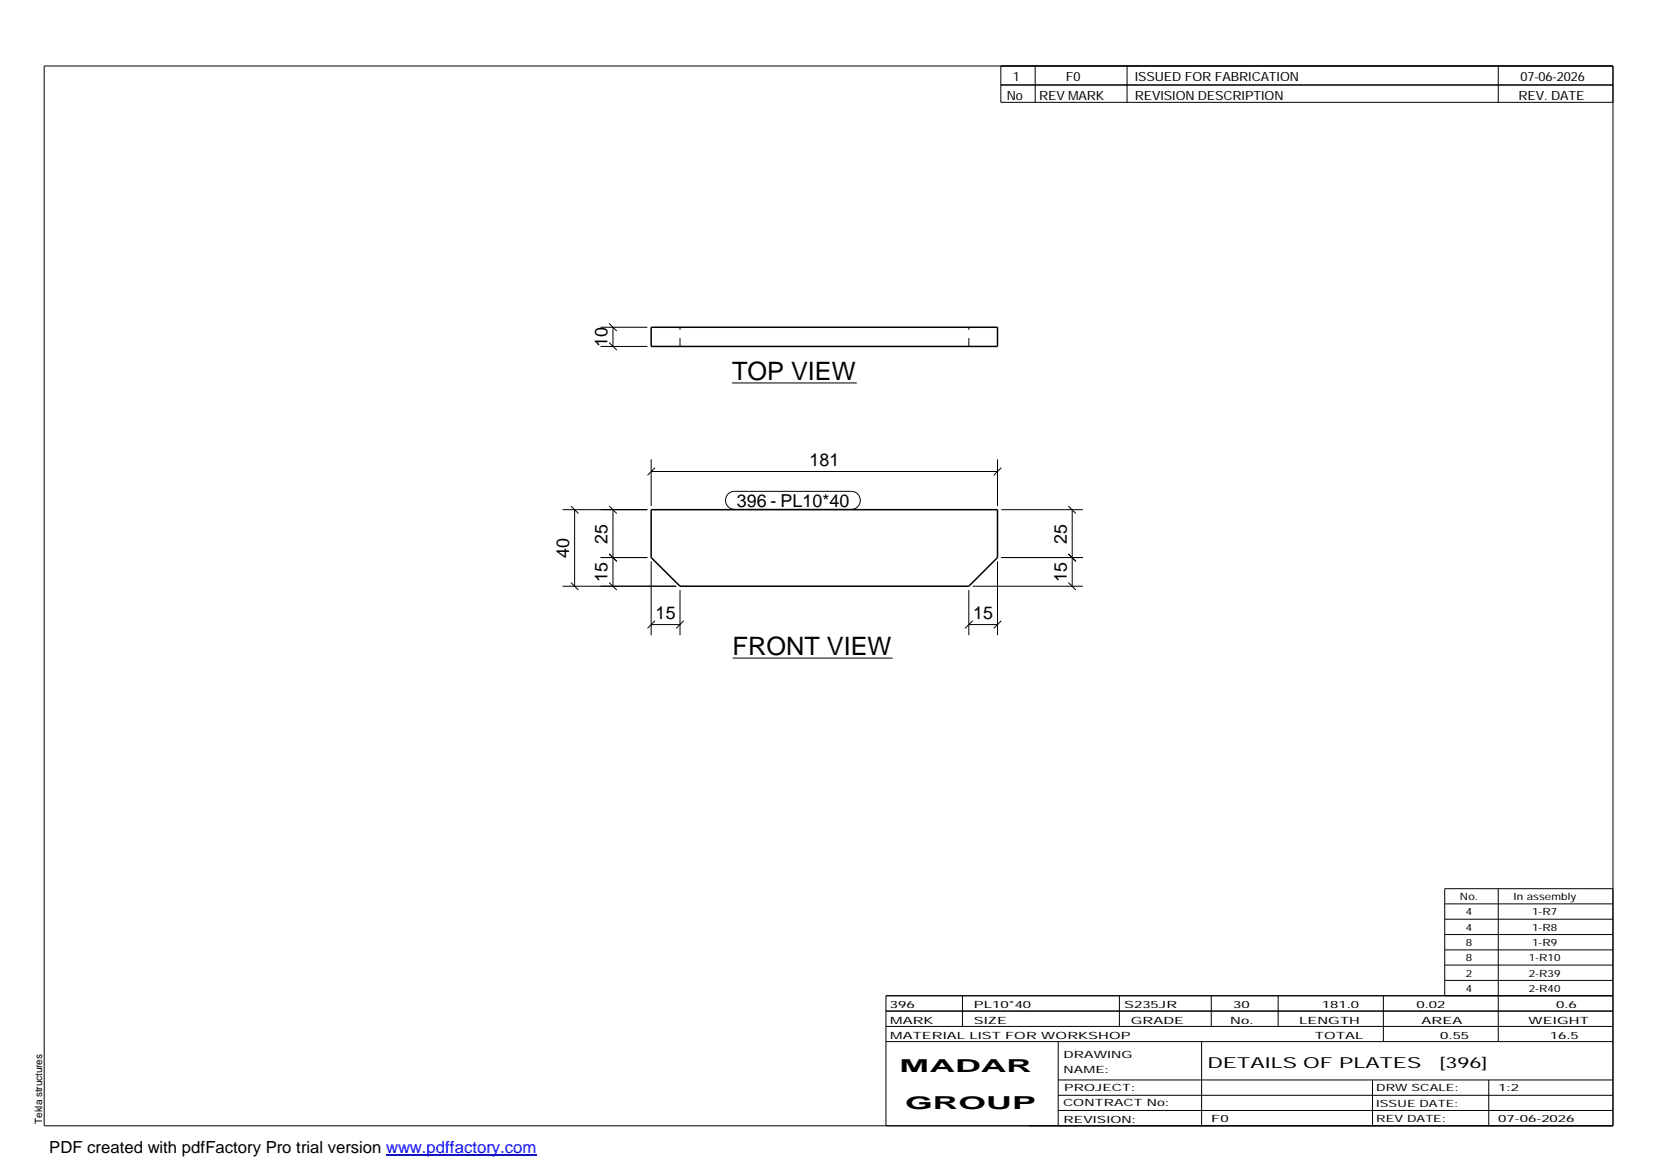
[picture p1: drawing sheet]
<svg xmlns="http://www.w3.org/2000/svg" width="420mm" height="297mm" viewBox="0 0 420 297" stroke-linecap="round" stroke-linejoin="round" font-family="sans-serif">
<path d="M165.3 83.1h87.9v4.9h-87.9zM165.3 129.4h87.9v12.1l-7.2 7.3h-73.4l-7.3-7.3z" fill="none" stroke="#000" stroke-width=".38"/>
<path d="M172.6 88v-4.9M246 88v-4.9" fill="none" stroke="#000" stroke-width=".25" stroke-dasharray="2.1 2.1" stroke-linecap="butt"/>
<g fill="none" stroke="#000" stroke-width=".25">
<path d="M11.2 16.7h398.3v269.1h-398.3zM254.1 16.7v9.3h155.4M262.8 16.7v9.3M286.1 16.7v9.3M380.4 16.7v9.3M254.1 21.6h155.4M152.5 88h11.8M152.5 83.1h11.8M154.6 87l2 1.9M154.6 82.1l2 2M155.6 83.1v4.9M185.8 97.2h31.7"/>
<path d="M165.3 119.7h87.9M165.3 116.6v11.9M166.3 118.7l-1.9 2M253.2 116.6v11.9M254.2 118.7l-1.9 2M142.8 129.4h21.5M144.9 128.5l2 1.9M145.9 129.4v19.4M154.6 128.5l2 1.9M155.6 129.4v19.4M184.8 125.4l.8-.5 .9-.2h29.7a2.29 2.29 0 0 1 2.2 2.3 2.29 2.29 0 0 1-2.2 2.3h-29.7a2.3 2.3 0 0 1-2.1-1.4 2.3 2.3 0 0 1 .4-2.5zM254.2 129.4h20.7"/>
<path d="M271.2 128.5l1.9 1.9M272.2 129.4v19.4M142.8 148.8h28.9M144.9 147.9l2 1.9M152.5 141.5h11.8M154.6 147.9l2 1.9M154.6 140.6l2 1.9M165.3 142.5v18.8M165.3 158.6h7.3M166.3 157.6l-1.9 1.9M172.6 149.8v11.5M173.6 157.6l-1.9 1.9"/>
<path d="M246 158.6h7.2M246 149.8v11.5M246.9 157.6l-1.9 1.9M246.9 148.8h28M253.2 142.5v18.8M254.2 157.6l-1.9 1.9M254.2 141.5h20.7M271.2 147.9l1.9 1.9M271.2 140.6l1.9 1.9M186 167.1h40.6M366.8 229.5h42.7M366.8 233.4h42.7"/>
<path d="M366.8 237.3h42.7M380.4 225.6v38.8M409.5 225.6h-42.7v27.2M224.9 256.7h184.6M244.3 252.8v7.8M284.2 252.8v7.8M307.5 252.8v7.8M324.5 252.8v7.8M351.2 252.8v11.6M366.8 241.2h42.7M366.8 245h42.7M366.8 248.9h42.7"/>
<path d="M409.5 252.8h-184.6v33M224.9 264.4h184.6M224.9 260.6h184.6M268.6 264.4v21.4M268.6 274.2h140.9M268.6 278.1h140.9M305.1 264.4v21.4M348.4 274.2v11.6M378 274.2v11.6M268.6 281.9h140.9"/>
</g>
<path d="M98 293.3h38.2" fill="none" stroke="#00f" stroke-width=".3"/>
<g font-size="6.4">
<text x="185.8" y="96.5">TOP VIEW</text>
<text x="186" y="166.4">FRONT VIEW</text>
</g>
<g font-size="4.5">
<text x="154.3" y="88" transform="rotate(-90 154.3 88)">10</text>
<text x="205.5" y="118.3">181</text>
<text x="187" y="128.7">396 - PL10*40</text>
<text x="154.3" y="138" transform="rotate(-90 154.3 138)">25</text>
<text x="270.8" y="138" transform="rotate(-90 270.8 138)">25</text>
<text x="144.5" y="141.7" transform="rotate(-90 144.5 141.7)">40</text>
<text x="154.3" y="147.7" transform="rotate(-90 154.3 147.7)">15</text>
<text x="270.8" y="147.7" transform="rotate(-90 270.8 147.7)">15</text>
<text x="166.5" y="157.2">15</text>
<text x="247.1" y="157.2">15</text>
<text x="228.4" y="272.3">MADAR</text>
<text x="229.8" y="281.6">GROUP</text>
</g>
<text font-size="4.2" x="12.5" y="292.7">PDF created with pdfFactory Pro trial version www.pdffactory.com</text>
<g font-size="3.9">
<text x="306.5" y="271.3">DETAILS OF PLATES</text>
<text x="365.4" y="271.3">[396]</text>
</g>
<g font-size="3.2">
<text x="257.1" y="20.5">1</text>
<text x="270.6" y="20.5">F0</text>
<text x="288.1" y="20.5">ISSUED FOR FABRICATION</text>
<text x="386" y="20.5">07-06-2026</text>
<text x="255.6" y="25.5">No</text>
<text x="263.8" y="25.5">REV MARK</text>
<text x="288.1" y="25.5">REVISION DESCRIPTION</text>
<text x="385.5" y="25.5">REV. DATE</text>
</g>
<g font-size="2.5">
<text x="370.6" y="228.5">No.</text>
<text x="372.1" y="232.4">4</text>
<text x="384.3" y="228.5">In assembly</text>
<text x="389" y="232.4">1-R7</text>
<text x="372.1" y="236.3">4</text>
<text x="389" y="236.3">1-R8</text>
<text x="372.1" y="240.2">8</text>
<text x="372.1" y="244.1">8</text>
<text x="388.1" y="244.1">1-R10</text>
<text x="389" y="240.2">1-R9</text>
<text x="372.1" y="247.9">2</text>
<text x="372.1" y="251.8">4</text>
<text x="388.1" y="247.9">2-R39</text>
<text x="388.1" y="251.8">2-R40</text>
<text x="225.9" y="255.9">396</text>
<text x="247.3" y="255.9">PL10*40</text>
<text x="285.4" y="255.9">S235JR</text>
<text x="313.1" y="255.9">30</text>
<text x="335.6" y="255.9">181.0</text>
<text x="359.6" y="255.9">0.02</text>
<text x="395.1" y="255.9">0.6</text>
<text x="226" y="263.7">MATERIAL LIST FOR WORKSHOP</text>
<text x="226" y="259.9">MARK</text>
<text x="247.2" y="259.9">SIZE</text>
<text x="287.1" y="259.9">GRADE</text>
<text x="312.3" y="259.9">No.</text>
<text x="329.8" y="259.9">LENGTH</text>
<text x="333.8" y="263.7">TOTAL</text>
<text x="360.9" y="259.9">AREA</text>
<text x="365.6" y="263.7">0.55</text>
<text x="388.1" y="259.9">WEIGHT</text>
<text x="393.4" y="263.7">16.5</text>
<text x="270" y="268.5">DRAWING</text>
<text x="270" y="272.5">NAME:</text>
<text x="269.9" y="280.9">CONTRACT No:</text>
<text x="270.2" y="277">PROJECT:</text>
<text x="349.4" y="277.1">DRW SCALE:</text>
<text x="349.4" y="281">ISSUE DATE:</text>
<text x="380.4" y="277.1">1:2</text>
<text x="10.7" y="285.4" transform="rotate(-90 10.7 285.4)">Tekla structures</text>
<text x="270" y="285">REVISION:</text>
<text x="307.5" y="284.8">F0</text>
<text x="349.4" y="284.8">REV DATE:</text>
<text x="380.4" y="284.8">07-06-2026</text>
</g>
</svg>
